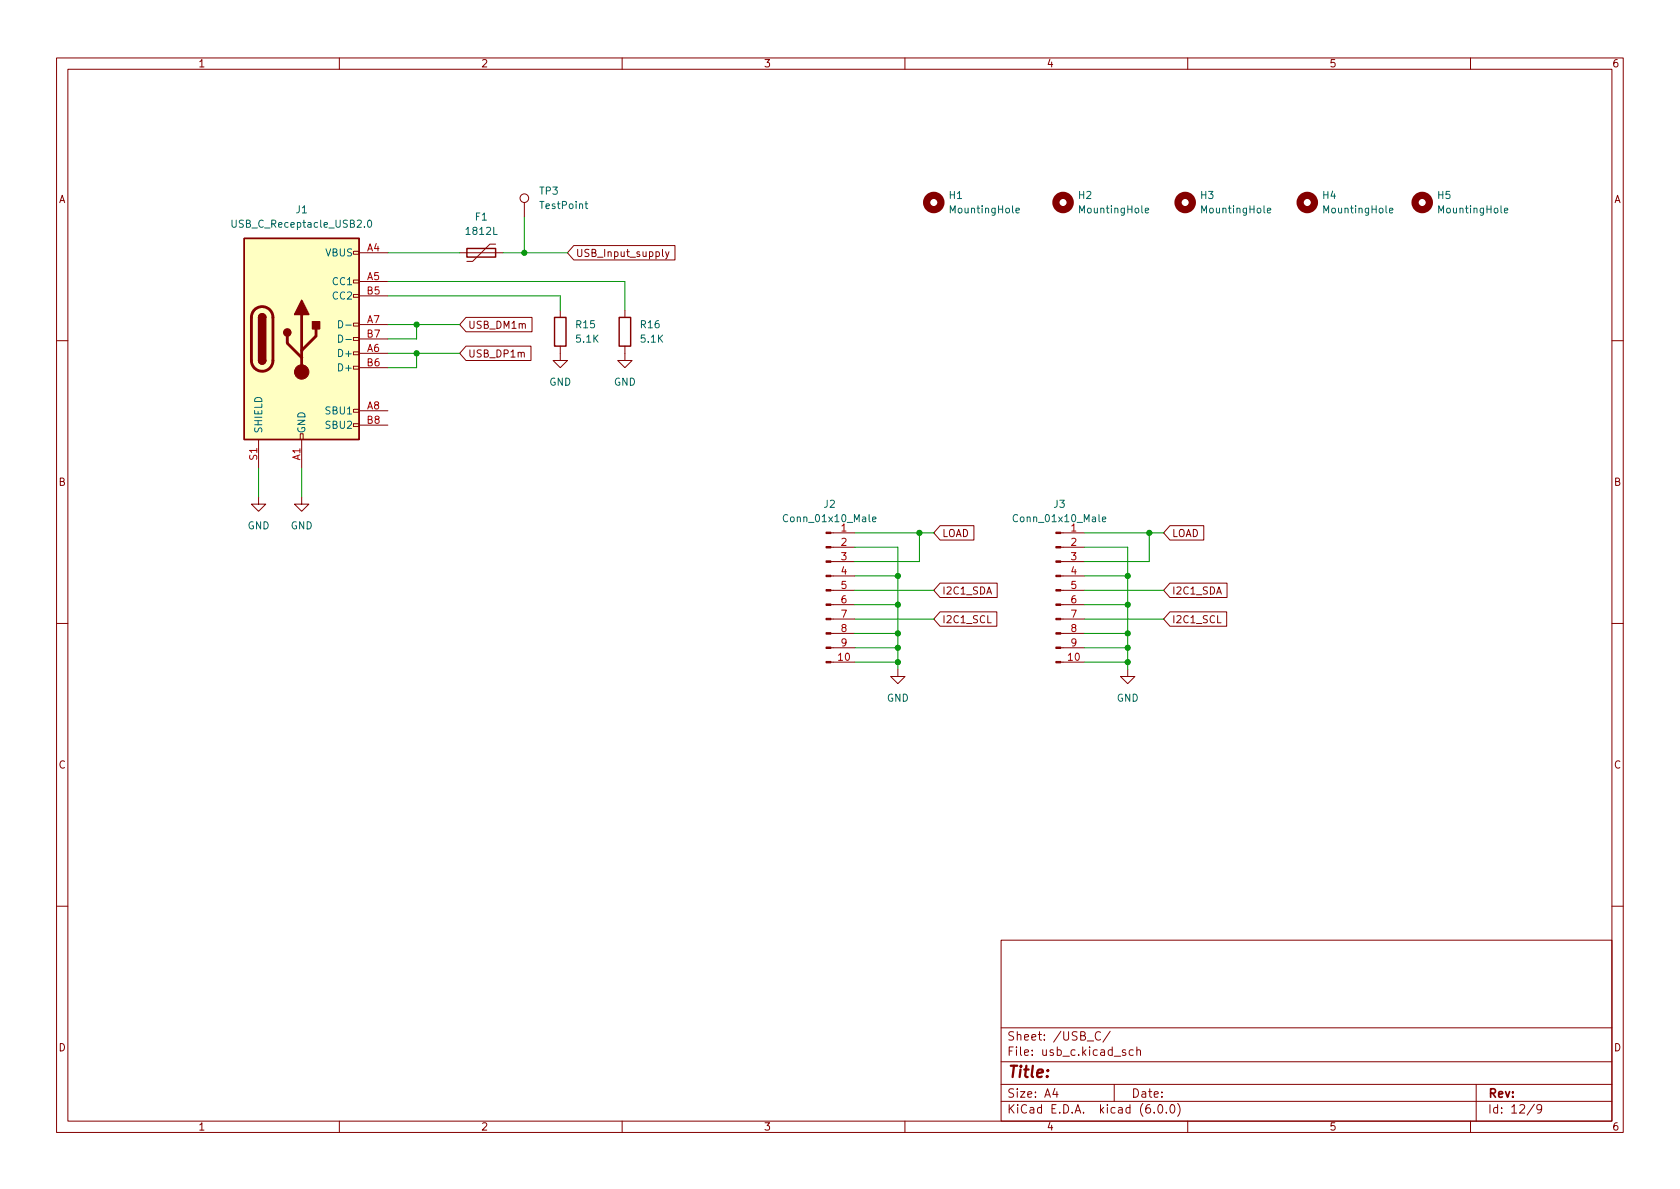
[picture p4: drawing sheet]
<svg xmlns="http://www.w3.org/2000/svg" width="297mm" height="210mm" viewBox="0 0 297 210" stroke-linecap="round" stroke-linejoin="round" font-family="sans-serif">
<g fill="none" stroke="#840000" stroke-width=".18">
<path d="M10 10.2h277v190.1h-277zM12 12.2h273v186.1h-273zM60 10.2v2M110 10.2v2M160 10.2v2M210 10.2v2M260 10.2v2M92.7 35.8v2.5M62.5 59.7h1v.5h-1zM62.5 57.1h1v.6h-1zM62.5 52.1h1v.5h-1zM62.5 49.5h1v.5h-1z"/>
<path d="M62.5 44.4h1v.6h-1zM63.5 44.7h5.1M63.5 49.8h5.1M63.5 57.4h5.1M63.5 52.3h5.1M63.5 59.9h5.1M81.3 44.7h7.6M82.4 56.1h11.7v2.6h-11.7l-1.1-1.3zM87.6 43.2h-1l-3 3h-1.1M99.1 54.9v1.2M101.4 43.4h17.9v2.6h-17.9l-1.1-1.3zM110.5 54.9v1.2"/>
<path d="M117.1 44.1v1.1l.2 .2M117.7 44.5l.3 .9M118.3 44.5l-.4 1.2-.2 .1M10 60.2h2M45.7 77.7v5.1M53.1 76.7h.5v1h-.5zM53.3 77.7v5.1M62.5 74.9h1v.5h-1zM62.5 72.4h1v.5h-1zM62.5 64.8h1v.5h-1zM62.5 62.2h1v.5h-1zM63.5 62.5h5.1"/>
<path d="M63.5 72.6h5.1M63.5 65h5.1M63.5 75.2h5.1M82.4 61.2h11.5v2.5h-11.5l-1.1-1.2zM99.1 61.2v2.5h1.2l-1.2 1.3-1.3-1.3h1.3M110.5 61.2v2.5h1.3l-1.3 1.3-1.3-1.3h1.3M285 60.2h2M45.7 87.9v1.2h1.3l-1.3 1.3-1.3-1.3h1.3M53.3 87.9v1.2h1.3l-1.3 1.3-1.2-1.3h1.2M146.9 99.3h4.2M146.9 96.8h4.2M146.9 94.2h4.2"/>
<path d="M166.2 93h6v2.5h-6l-1.1-1.3zM187.6 99.3h4.2M187.6 96.8h4.2M187.6 94.2h4.2M206.9 93h5.9v2.5h-5.9l-1.2-1.3zM10 110.2h2M146.9 117.1h4.2M146.9 114.5h4.2M146.9 112h4.2M146.9 109.5h4.2M146.9 106.9h4.2M146.9 104.4h4.2"/>
<path d="M146.9 101.8h4.2M158.7 118.4v1.2h1.3l-1.3 1.3-1.2-1.3h1.2M166.2 108.2h10.1v2.5h-10.1l-1.1-1.2zM166.2 103.1h10.1v2.6h-10.1l-1.1-1.3zM187.6 117.1h4.2M187.6 114.5h4.2M187.6 112h4.2M187.6 109.5h4.2M187.6 106.9h4.2M187.6 104.4h4.2M187.6 101.8h4.2M199.4 118.4v1.2h1.3l-1.3 1.3-1.3-1.3h1.3"/>
<path d="M206.9 103.1h10.1v2.6h-10.1l-1.2-1.3zM206.9 108.2h10v2.5h-10l-1.2-1.2zM285 110.2h2M10 160.2h2M177 166.3h108v32h-108zM285 160.2h2M60 198.3v2M110 198.3v2M160 198.3v2M177 194.8h108M177 191.8h108M177 187.8h108"/>
<path d="M177 181.8h108M186.5 192.5l-.4 1h1M186.9 193v1M194.6 182.6a.6 .6 0 0 0-.8 0 .6 .6 0 0 0-.2 .7 .56 .56 0 0 0 .3 .6 .56 .56 0 0 0 .7-.1M196.3 182.4l-1.3 1.9M197 191.8v3M199 185.7l-.4-.1-.2 .2 .1 .3 .5 .1v.4h-.6M200.4 185.7l-.5-.1-.3 .3v.4l.2 .3h.6M201 185.8l.2-.2 .4 .1v.9M201 185.1v1.5M204.1 196.7v.1M204.9 195.4l.2-.1a.81 .81 0 0 1 .6 .7 .81 .81 0 0 1-.3 .8h-.2a.81 .81 0 0 1-.6-.6 .81 .81 0 0 1 .3-.8z"/>
<path d="M206.2 196.7v.1M207.1 195.4l.1-.1a.81 .81 0 0 1 .6 .7 .81 .81 0 0 1-.3 .8h-.1a.81 .81 0 0 1-.6-.6 .81 .81 0 0 1 .3-.8zM208.2 195.1a1.72 1.72 0 0 1 0 2.3M210 198.3v2M260 198.3v2M261 191.8v6.5M271.3 195.3l-1.3 1.9M272.6 196l-.3 .3h-.3l-.3-.3 .2-.6 .4-.1 .2 .2a.99 .99 0 0 1-.3 1.3h-.3"/>
<circle cx="92.7" cy="35" r=".76"/>
</g>
<path d="M43.2 42.2h20.3v35.5h-20.3zM45.7 56.1a.64 .64 0 0 1 .7-.6 .64 .64 0 0 1 .6 .6M82.5 43.9h5.1v1.6h-5.1zM98 56.1h2.1v5.1h-2.1zM109.5 56.1h2v5.1h-2zM45.7 63.7a.64 .64 0 0 0 .7 .7 .64 .64 0 0 0 .6-.7" fill="none" stroke="#840000" stroke-width=".25"/>
<g fill="none" stroke="#006464" stroke-width=".18">
<path d="M41 38.9v1.1l.3 .2 .3-.1 .2-.1v-1.1M65.1 39l.2-.1a.68 .68 0 0 1 .4 .7 .68 .68 0 0 1-.4 .6l-.2-.1-.1-.4zM103.4 36h.5M103.6 35.6v1.1l.3 .2M179.6 37.2l.6-.1v-.2l-.4-.1-.2 .2 .1 .6h.5M202.5 37.2l.6-.1-.1-.2-.3-.1-.2 .2 .1 .6h.4M224.1 37.2l.6-.1-.1-.2-.3-.1-.2 .2v.6h.5M245.7 37.2l.6-.1-.1-.2-.3-.1-.2 .2v.6h.5M266 37.2l.6-.1-.1-.2-.3-.1-.2 .2 .1 .6h.4M59.9 56.7a.64 .64 0 0 1 .7 .6 .64 .64 0 0 1-.7 .7zM59.9 59.2a.64 .64 0 0 1 .7 .7 .64 .64 0 0 1-.7 .6zM61.1 57.5h1"/>
<path d="M61.1 60h1M154.3 91.8l.6-.1-.1-.2-.3-.1-.2 .2v.6h.5M194.9 91.8l.6-.1v-.2l-.4-.1-.2 .2 .1 .6h.5"/>
</g>
<path d="M43.2 42.2h20.3v35.5h-20.3z" fill="#ffffc2" stroke="#ffffc2" stroke-width=".18"/>
<path d="M45 54.8a1.91 1.91 0 0 1 2.1-.4 1.91 1.91 0 0 1 1.2 1.7v7.7a1.91 1.91 0 0 1-1.9 1.9 1.91 1.91 0 0 1-2-1.9l.1-7.8 .1-.7zM50.8 59.4v1.3l2.5 2.5M53.3 55.6v10.2M55.9 58.2v1.2l-2.6 2.6" fill="none" stroke="#840000" stroke-width=".51"/>
<g fill="#840000" stroke="#840000" stroke-width=".25">
<path d="M45.7 63.7h1.3a.64 .64 0 0 1-.6 .7 .64 .64 0 0 1-.7-.7z"/>
<path d="M45.7 56.1h1.3v7.6h-1.3z"/>
<path d="M45.9 55.7a.64 .64 0 0 1 .7-.2 .64 .64 0 0 1 .4 .6h-1.3z"/>
<path d="M53.3 53.1l1.3 2.5h-2.5z"/>
<path d="M55.2 56.9h1.3v1.3h-1.3z"/>
<circle cx="50.8" cy="58.8" r=".63"/>
</g>
<g fill="#840000" stroke="#840000" stroke-width=".18">
<path d="M146 117h.9v.2h-.9z"/>
<path d="M146 114.4h.9v.3h-.9z"/>
<path d="M146 111.9h.9v.2h-.9z"/>
<path d="M146 109.3h.9v.3h-.9z"/>
<path d="M146 106.8h.9v.3h-.9z"/>
<path d="M146 104.3h.9v.2h-.9z"/>
<path d="M146 101.7h.9v.3h-.9z"/>
<path d="M146 99.2h.9v.2h-.9z"/>
<path d="M146 96.6h.9v.3h-.9z"/>
<path d="M146 94.1h.9v.3h-.9z"/>
<path d="M186.7 117h.9v.2h-.9z"/>
<path d="M186.7 114.4h.9v.3h-.9z"/>
<path d="M186.7 111.9h.9v.2h-.9z"/>
<path d="M186.7 109.3h.9v.3h-.9z"/>
<path d="M186.7 106.8h.9v.3h-.9z"/>
<path d="M186.7 104.3h.9v.2h-.9z"/>
<path d="M186.7 101.7h.9v.3h-.9z"/>
<path d="M186.7 99.2h.9v.2h-.9z"/>
<path d="M186.7 96.6h.9v.3h-.9z"/>
<path d="M186.7 94.1h.9v.3h-.9z"/>
<circle cx="53.3" cy="65.8" r="1.27"/>
</g>
<g fill="none" stroke="#840000" stroke-width="1.3">
<circle cx="165.1" cy="35.8" r="1.27"/>
<circle cx="188" cy="35.8" r="1.27"/>
<circle cx="209.5" cy="35.8" r="1.27"/>
<circle cx="231.1" cy="35.8" r="1.27"/>
<circle cx="251.5" cy="35.8" r="1.27"/>
</g>
<g fill="none" stroke="#009600" stroke-width=".18">
<path d="M92.7 38.3v6.4M68.6 44.7h12.7M68.6 49.8h41.9v5.1M68.6 52.3h30.5v2.6M68.6 57.4h12.7M73.7 57.4v2.5h-5.1M88.9 44.7h11.4M68.6 62.5h12.7M73.7 62.5v2.5h-5.1M45.7 82.8v5.1M53.3 82.8v5.1M151.1 96.8h7.6v21.6"/>
<path d="M151.1 94.2h14M162.6 94.2v5.1h-11.5M191.8 96.8h7.6v21.6M191.8 94.2h13.9M203.2 94.2v5.1h-11.4M151.1 101.8h7.6M151.1 106.9h7.6M151.1 109.5h14M151.1 104.4h14M151.1 117.1h7.6M151.1 114.5h7.6M151.1 112h7.6"/>
<path d="M191.8 101.8h7.6M191.8 106.9h7.6M191.8 109.5h13.9M191.8 104.4h13.9M191.8 117.1h7.6M191.8 114.5h7.6M191.8 112h7.6"/>
</g>
<g fill="#009600" stroke="#009600" stroke-width=".18">
<circle cx="73.7" cy="62.5" r=".46"/>
<circle cx="158.7" cy="101.8" r=".46"/>
<circle cx="73.7" cy="57.4" r=".46"/>
<circle cx="92.7" cy="44.7" r=".46"/>
<circle cx="199.4" cy="117.1" r=".46"/>
<circle cx="158.7" cy="117.1" r=".46"/>
<circle cx="158.7" cy="114.5" r=".46"/>
<circle cx="158.7" cy="112" r=".46"/>
<circle cx="199.4" cy="114.5" r=".46"/>
<circle cx="158.7" cy="106.9" r=".46"/>
<circle cx="162.6" cy="94.2" r=".46"/>
<circle cx="199.4" cy="101.8" r=".46"/>
<circle cx="203.2" cy="94.2" r=".46"/>
<circle cx="199.4" cy="112" r=".46"/>
<circle cx="199.4" cy="106.9" r=".46"/>
</g>
<text font-size="2.8" fill="#840000" x="178" y="190.6">Title:</text>
<g font-size="2.1" fill="#840000">
<text x="178" y="184">Sheet: /USB_C/</text>
<text x="178" y="186.7">File: usb_c.kicad_sch</text>
<text x="178" y="196.9">KiCad E.D.A. kicad (6.0.0)</text>
<text x="178" y="194.1">Size: A4</text>
<text x="200" y="194.1">Date:</text>
<text x="263" y="194.1">Rev:</text>
<text x="263" y="196.9">Id: 12/9</text>
</g>
<g font-size="1.8" fill="#840000">
<text x="35" y="11.9">1</text>
<text x="85" y="11.9">2</text>
<text x="135" y="11.9">3</text>
<text x="185" y="11.9">4</text>
<text x="235" y="11.9">5</text>
<text x="285" y="11.9">6</text>
<text x="10.3" y="35.9">A</text>
<text x="285.3" y="35.9">A</text>
<text x="101.8" y="45.4">USB_Input_supply</text>
<text x="82.7" y="58.1">USB_DM1m</text>
<text x="82.7" y="63.2">USB_DP1m</text>
<text x="10.3" y="85.9">B</text>
<text x="285.3" y="85.9">B</text>
<text x="166.5" y="95">LOAD</text>
<text x="207.2" y="95">LOAD</text>
<text x="166.5" y="105.1">I2C1_SDA</text>
<text x="207.2" y="105.1">I2C1_SDA</text>
<text x="166.5" y="110.2">I2C1_SCL</text>
<text x="207.2" y="110.2">I2C1_SCL</text>
<text x="10.3" y="135.9">C</text>
<text x="285.3" y="135.9">C</text>
<text x="10.3" y="185.9">D</text>
<text x="285.3" y="185.9">D</text>
<text x="35" y="199.9">1</text>
<text x="85" y="199.9">2</text>
<text x="135" y="199.9">3</text>
<text x="185" y="199.9">4</text>
<text x="235" y="199.9">5</text>
<text x="285" y="199.9">6</text>
</g>
<g font-size="1.8" fill="#006464">
<text x="95.4" y="34.4">TP3</text>
<text x="167.9" y="35.2">H1</text>
<text x="190.7" y="35.2">H2</text>
<text x="212.3" y="35.2">H3</text>
<text x="233.9" y="35.2">H4</text>
<text x="254.2" y="35.2">H5</text>
<text x="41.6" y="40.3">USB_C_Receptacle_USB2.0</text>
<text x="52.4" y="37.7">J1</text>
<text x="82.6" y="41.5">1812L</text>
<text x="84.1" y="39">F1</text>
<text x="95.7" y="37">TestPoint</text>
<text x="168.2" y="37.7">MountingHole</text>
<text x="191.1" y="37.7">MountingHole</text>
<text x="212.7" y="37.7">MountingHole</text>
<text x="234.2" y="37.7">MountingHole</text>
<text x="254.6" y="37.7">MountingHole</text>
<text x="57.6" y="45.3">VBUS</text>
<text x="58.9" y="50.4">CC1</text>
<text x="58.9" y="53">CC2</text>
<text x="101.9" y="58">R15</text>
<text x="113.3" y="58">R16</text>
<text x="60.2" y="63.1">D+</text>
<text x="60.2" y="65.7">D+</text>
<text x="102" y="60.6">5.1K</text>
<text x="113.4" y="60.6">5.1K</text>
<text x="97.1" y="68.2">GND</text>
<text x="108.5" y="68.2">GND</text>
<text x="46.4" y="76.7" transform="rotate(-90 46.4 76.7)">SHIELD</text>
<text x="54" y="76.7" transform="rotate(-90 54 76.7)">GND</text>
<text x="57.8" y="73.3">SBU1</text>
<text x="57.8" y="75.8">SBU2</text>
<text x="145.7" y="89.8">J2</text>
<text x="186.3" y="89.8">J3</text>
<text x="43.8" y="93.6">GND</text>
<text x="51.4" y="93.6">GND</text>
<text x="139" y="92.3">Conn_01x10_Male</text>
<text x="179.7" y="92.3">Conn_01x10_Male</text>
<text x="156.8" y="124.1">GND</text>
<text x="197.4" y="124.1">GND</text>
</g>
<g font-size="1.8" fill="#a90000">
<text x="64.9" y="44.4">A4</text>
<text x="64.9" y="49.5">A5</text>
<text x="64.9" y="52.1">B5</text>
<text x="64.9" y="57.1">A7</text>
<text x="64.9" y="59.7">B7</text>
<text x="64.9" y="62.2">A6</text>
<text x="64.9" y="64.8">B6</text>
<text x="64.9" y="72.4">A8</text>
<text x="64.9" y="74.9">B8</text>
<text x="45.5" y="81.3" transform="rotate(-90 45.5 81.3)">S1</text>
<text x="53.1" y="81.4" transform="rotate(-90 53.1 81.4)">A1</text>
<text x="148.7" y="94">1</text>
<text x="189.4" y="94">1</text>
<text x="148.7" y="96.5">2</text>
<text x="148.7" y="99.1">3</text>
<text x="148.7" y="101.6">4</text>
<text x="189.4" y="96.5">2</text>
<text x="189.4" y="99.1">3</text>
<text x="189.4" y="101.6">4</text>
<text x="148.7" y="104.1">5</text>
<text x="148.7" y="106.7">6</text>
<text x="189.4" y="104.1">5</text>
<text x="189.4" y="106.7">6</text>
<text x="148.7" y="109.2">7</text>
<text x="148.7" y="111.8">8</text>
<text x="189.4" y="109.2">7</text>
<text x="189.4" y="111.8">8</text>
<text x="148.2" y="116.8">10</text>
<text x="148.7" y="114.3">9</text>
<text x="188.9" y="116.8">10</text>
<text x="189.4" y="114.3">9</text>
</g>
</svg>
